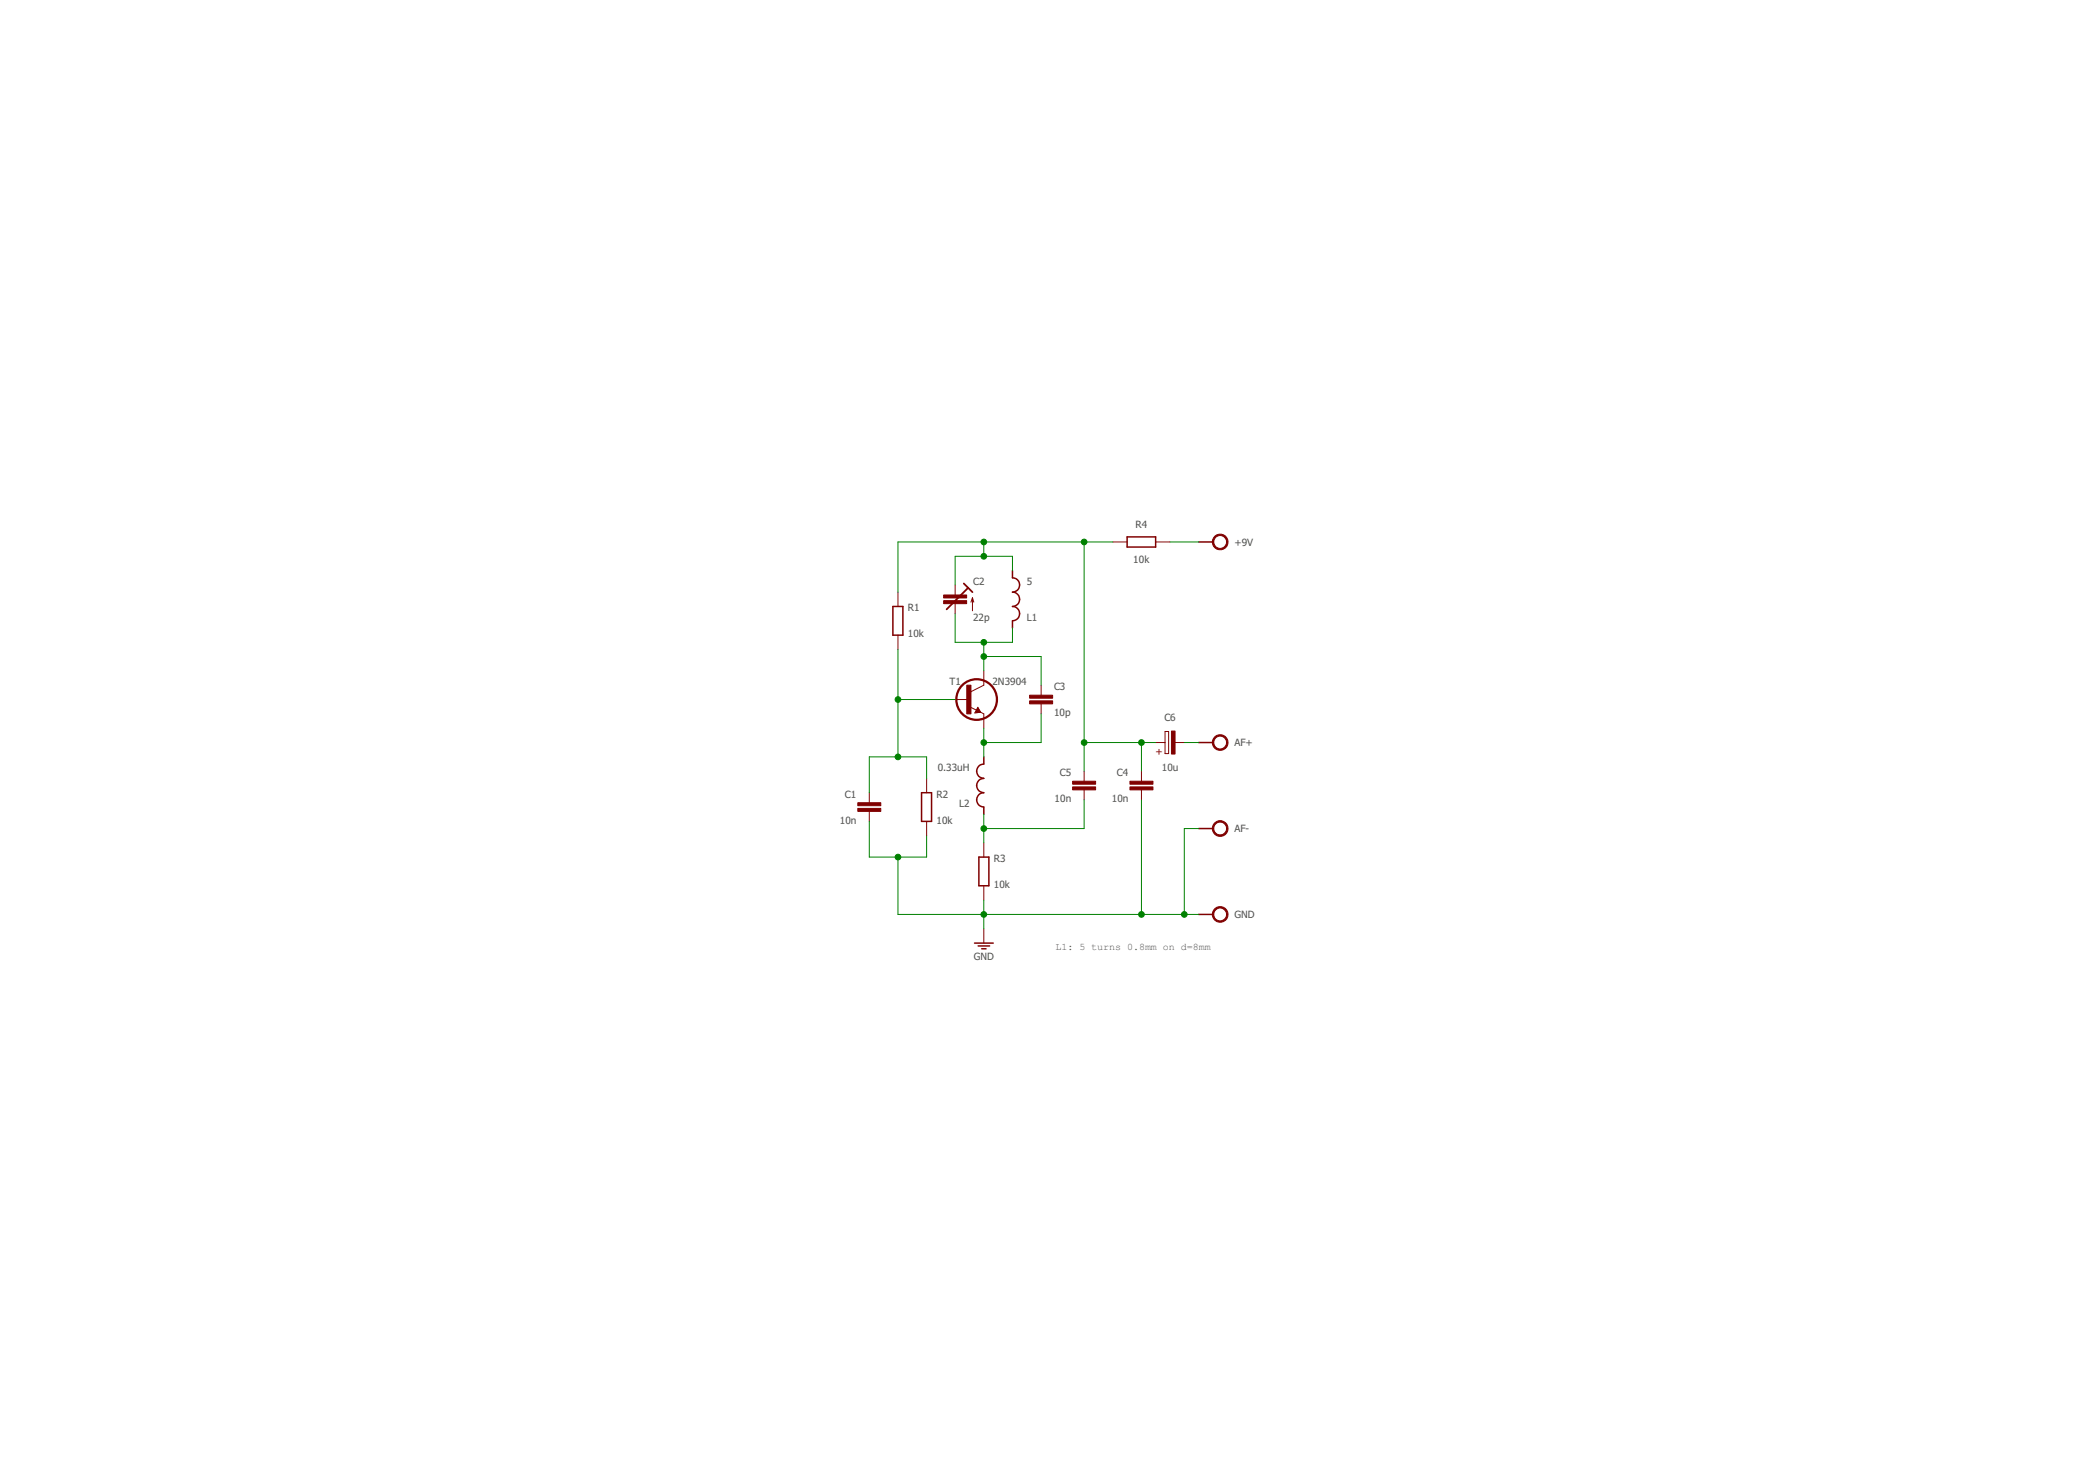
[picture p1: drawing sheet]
<svg xmlns="http://www.w3.org/2000/svg" width="297mm" height="210mm" viewBox="0 0 297 210" stroke-linecap="round" stroke-linejoin="round" font-family="sans-serif">
<g fill="none" stroke="#800000" stroke-width=".14">
<path d="M157.8 76.8h2M163.9 76.8h2M127.3 83.9v2.1M127.3 90v2.1M135.4 99.1h2.1M135.4 82.9v1.4M135.4 85.6v1.4M137.9 84.7v1.9M137.9 84.7l.2 .6M137.9 84.7l-.2 .6M139.5 95.1v2l-2 1M147.6 97.1v1.4"/>
<path d="M147.6 99.8v1.4M123.3 112.4v1.4M123.3 115v1.4M131.4 110.3v2.1M131.4 116.4v2M137.7 100.3l1.3 .6M138.6 100.2l.4 .7-.8 .1zM139 100.9l.5 .3v2M139.5 119.5v2M153.7 109.3v1.4M153.7 112v1.4M161.8 109.3v1.4"/>
<path d="M161.8 112v1.4M163.9 105.2h1.3M165.2 103.7h.5v3.1h-.5zM166.5 105.2h1.4M139.5 125.5v2.1M139.5 131.6v2.1"/>
</g>
<g fill="#800000" stroke="#800000" stroke-width=".14">
<path d="M121.6 114.6h3.3v.4h-3.3z"/>
<path d="M121.6 113.8h3.3v.4h-3.3z"/>
<path d="M137.1 97.1h.6v4.1h-.6z"/>
<path d="M133.8 85.1h3.3v.5h-3.3z"/>
<path d="M133.8 84.3h3.3v.5h-3.3z"/>
<path d="M146 99.3h3.2v.5h-3.2z"/>
<path d="M146 98.5h3.2v.5h-3.2z"/>
<path d="M160.2 111.5h3.3v.5h-3.3z"/>
<path d="M160.2 110.7h3.3v.4h-3.3z"/>
<path d="M152.1 111.5h3.2v.5h-3.2z"/>
<path d="M152.1 110.7h3.2v.4h-3.2z"/>
<path d="M166.1 103.6h.5v3.3h-.5z"/>
</g>
<g fill="none" stroke="#800000" stroke-width=".21">
<path d="M159.8 76.1h4.1v1.4h-4.1zM169.9 76.8h2.1M126.6 86h1.4v4h-1.4zM143.6 80.9v1a1.02 1.02 0 0 1 1 1 1.02 1.02 0 0 1-1 1 1.02 1.02 0 0 1 1 1 1.02 1.02 0 0 1-1 1.1 1.02 1.02 0 0 1 1 1 1.02 1.02 0 0 1-1 1v1M130.7 112.4h1.4v4h-1.4zM138.6 100.4l-.2 .5h.3l-.1-.3M139.5 107.3v1a1.02 1.02 0 0 0-1 1 1.02 1.02 0 0 0 1 1 1.02 1.02 0 0 0-1 1 1.02 1.02 0 0 0 1 1.1 1.02 1.02 0 0 0-1 1 1.02 1.02 0 0 0 1 1v1M169.9 105.2h2.1M169.9 117.4h2.1M138.2 133.7h2.6M138.7 134.1h1.6M138.8 121.5h1.4v4h-1.4z"/>
<path d="M139.2 134.5h.6M169.9 129.6h2.1"/>
</g>
<path d="M136.7 82.7l1.2 1.2M137.3 83.3l-3.1 3.1M138.6 100.4l.3 .5h-.5" fill="none" stroke="#800000" stroke-width=".25"/>
<circle cx="138.5" cy="99.1" r="2.88" fill="none" stroke="#800000" stroke-width=".32"/>
<g fill="#800000" stroke="#800000" stroke-width=".14">
<path d="M172.3 104.4a1.12 1.12 0 0 1 1.7 .4 1.12 1.12 0 0 1-.8 1.5 1.12 1.12 0 0 1-1.3-1.1h.2a.91 .91 0 0 1 1.3-.8 .91 .91 0 0 1 .2 1.5 .91 .91 0 0 1-1.5-.4v-.3h-.2l.2-.6z" fill-rule="evenodd"/>
<path d="M172.3 76a1.12 1.12 0 0 1 1.7 .3 1.12 1.12 0 0 1-.8 1.6 1.12 1.12 0 0 1-1.3-1.1h.2a.91 .91 0 0 1 1.3-.8 .91 .91 0 0 1 .2 1.5 .91 .91 0 0 1-1.5-.4v-.3h-.2l.2-.6z" fill-rule="evenodd"/>
<path d="M172.3 128.8a1.12 1.12 0 0 1 1.7 .3 1.12 1.12 0 0 1-.8 1.6 1.12 1.12 0 0 1-1.3-1.1h.2a.91 .91 0 0 1 1.3-.9 .91 .91 0 0 1 .2 1.6 .91 .91 0 0 1-1.5-.4v-.3h-.2l.2-.6z" fill-rule="evenodd"/>
<path d="M172.3 116.6a1.12 1.12 0 0 1 1.7 .3 1.12 1.12 0 0 1-.8 1.6 1.12 1.12 0 0 1-1.3-1.1h.2a.92 .92 0 0 1 1.3-.8 .92 .92 0 0 1 .2 1.5 .92 .92 0 0 1-1.5-.4v-.3h-.2l.2-.6z" fill-rule="evenodd"/>
</g>
<g fill="none" stroke="#008000" stroke-width=".14">
<path d="M139.5 76.8v2M153.7 76.8v32.5M157.8 76.8h-30.5v7.1M165.9 76.8h4M127.3 92.1v15.2M127.3 99.1h8.1M135.4 87v4h8.2v-2M139.5 91v4.1M139.5 93h8.1v4.1M143.6 80.9v-2.1h-8.2v4.1M123.3 116.4v5.1h8.1v-3.1M131.4 110.3v-3h-8.1v5.1"/>
<path d="M139.5 103.2v4.1M139.5 115.4v4.1M147.6 101.2v4h-8.1M153.7 113.4v4h-14.2M153.7 105.2h10.2M161.8 105.2v4.1M161.8 113.4v16.2M167.9 105.2h2M169.9 117.4h-2v12.2M127.3 121.5v8.1h42.6M139.5 127.6v4"/>
</g>
<g fill="#008000" stroke="#008000" stroke-width=".14">
<circle cx="127.3" cy="99.1" r=".4"/>
<circle cx="127.3" cy="107.3" r=".4"/>
<circle cx="139.5" cy="117.4" r=".4"/>
<circle cx="139.5" cy="105.2" r=".4"/>
<circle cx="139.5" cy="91" r=".4"/>
<circle cx="139.5" cy="93" r=".4"/>
<circle cx="139.5" cy="78.8" r=".4"/>
<circle cx="153.7" cy="76.8" r=".4"/>
<circle cx="139.5" cy="76.8" r=".4"/>
<circle cx="153.7" cy="105.2" r=".4"/>
<circle cx="161.8" cy="105.2" r=".4"/>
<circle cx="139.5" cy="129.6" r=".4"/>
<circle cx="127.3" cy="121.5" r=".4"/>
<circle cx="161.8" cy="129.6" r=".4"/>
<circle cx="167.9" cy="129.6" r=".4"/>
</g>
<g font-size="1.4" fill="#505050">
<text x="161" y="74.8">R4</text>
<text x="175" y="77.3">+9V</text>
<text x="138" y="82.9">C2</text>
<text x="145.6" y="82.9">5</text>
<text x="160.7" y="79.9">10k</text>
<text x="128.7" y="86.7">R1</text>
<text x="138" y="88">22p</text>
<text x="145.6" y="88">L1</text>
<text x="128.7" y="90.3">10k</text>
<text x="134.6" y="97.1">T1</text>
<text x="140.7" y="97.1">2N3904</text>
<text x="149.4" y="101.5">10p</text>
<text x="149.4" y="97.8">C3</text>
<text x="165.1" y="102.2">C6</text>
<text x="175" y="105.8">AF+</text>
<text x="119.8" y="113.1">C1</text>
<text x="132.8" y="113.1">R2</text>
<text x="133" y="109.3">0.33uH</text>
<text x="149.5" y="113.7">10n</text>
<text x="150.3" y="110">C5</text>
<text x="157.7" y="113.7">10n</text>
<text x="158.4" y="110">C4</text>
<text x="164.7" y="109.3">10u</text>
<text x="119.1" y="116.7">10n</text>
<text x="132.8" y="116.7">10k</text>
<text x="136" y="114.4">L2</text>
<text x="175" y="117.9">AF-</text>
<text x="140.9" y="125.9">10k</text>
<text x="140.9" y="122.2">R3</text>
<text x="175" y="130.1">GND</text>
<text x="138.1" y="136.1">GND</text>
<text x="149.6" y="134.7">L1: 5 turns 0.8mm on d=8mm</text>
</g>
<text font-size="1.4" fill="#800000" x="163.8" y="107">+</text>
</svg>
